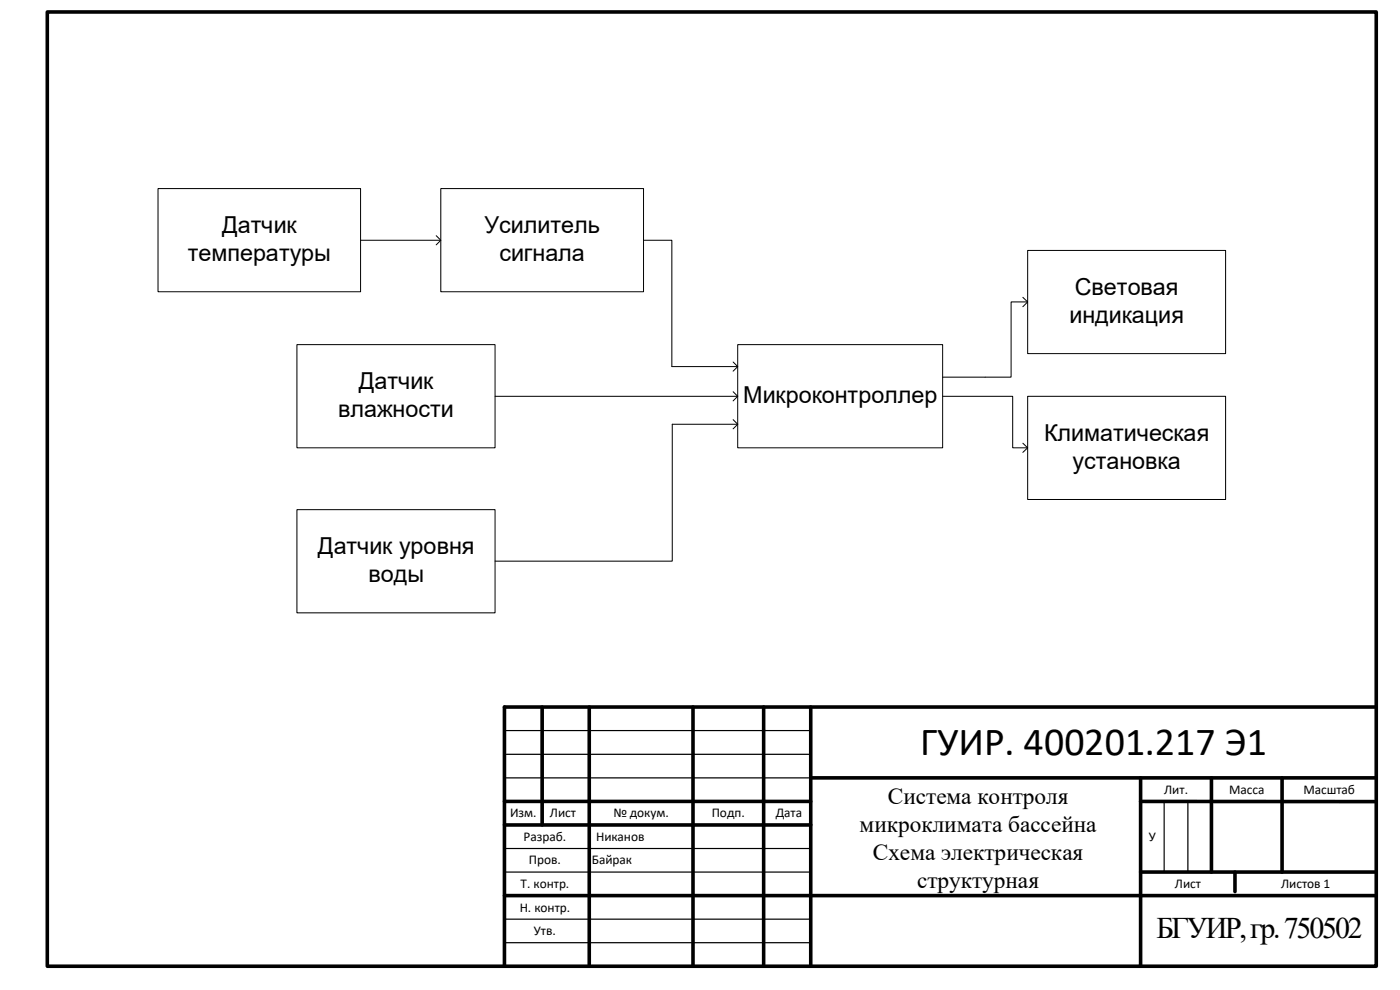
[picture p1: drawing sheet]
<svg xmlns="http://www.w3.org/2000/svg" width="297mm" height="210mm" viewBox="0 0 297 210" stroke-linecap="round" stroke-linejoin="round" font-family="sans-serif">
<g fill="none" stroke="#000" stroke-width=".76">
<path d="M10 2.5h282v202.5h-282zM115 150v25M125 150v55M147 150v55M162 150v55M172 150v55M292 150h-185v55M107 170h65M107 175h65M172 165h120M242 165v40M242 170l50 .1"/>
<path d="M257 165v20M272 165v20M107 190h184.9M242 185h50M262 185v4.1"/>
</g>
<path d="M107 155h65M107 165h65M107 160h65M247 170v15M252 170v15M107 200h65M107 185h65.1M107 195h65M107 180h65" fill="none" stroke="#000" stroke-width=".25"/>
<path d="M93.5 40h43v21.9h-43z" fill="#fff"/>
<path d="M93.5 40h43v21.9h-43z" fill="none" stroke="#000" stroke-width=".21"/>
<path d="M63 73.1h42v21.9h-42z" fill="#fff"/>
<path d="M63 73.1h42v21.9h-42z" fill="none" stroke="#000" stroke-width=".21"/>
<path d="M63 108.1h42v21.9h-42z" fill="#fff"/>
<path d="M63 108.1h42v21.9h-42z" fill="none" stroke="#000" stroke-width=".21"/>
<path d="M156.5 73.1h43.5v21.9h-43.5z" fill="#fff"/>
<path d="M136.5 51h6v26.8h14M155.5 76.8l1 1-1 .9M156.5 73.1h43.5v21.9h-43.5zM105 84.1h51.5M155.5 89l1 1-1 1M155.5 83.1l1 1-1 .9M156.5 90h-13.9v29h-37.6" fill="none" stroke="#000" stroke-width=".21"/>
<path d="M218 53.1h42v21.9h-42z" fill="#fff"/>
<path d="M218 53.1h42v21.9h-42zM217 63.1l1 1-1 1M218 64.1h-3.5v15.9h-14.5" fill="none" stroke="#000" stroke-width=".21"/>
<path d="M33.5 40h43v21.9h-43z" fill="#fff"/>
<path d="M33.5 40h43v21.9h-43zM76.5 51h17M92.5 50l1 1-1 .9" fill="none" stroke="#000" stroke-width=".21"/>
<path d="M218 84.1h42v21.9h-42z" fill="#fff"/>
<path d="M200 84.1h14.8v10.9h3.2M217 94l1 1-1 1M218 84.1h42v21.9h-42z" fill="none" stroke="#000" stroke-width=".21"/>
<text font-size="8.5" x="195.2" y="160.1">ГУИР. 400201.217 Э1</text>
<text font-size="6.3" x="245.4" y="198.9">БГУИР, гр. 750502</text>
<g font-size="5">
<text x="47.1" y="49.5">Датчик</text>
<text x="102.8" y="49.5">Усилитель</text>
<text x="39.9" y="55.4">температуры</text>
<text x="106" y="55.4">сигнала</text>
<text x="228" y="62.6">Световая</text>
<text x="226.9" y="68.5">индикация</text>
<text x="76.1" y="82.6">Датчик</text>
<text x="71.8" y="88.5">влажности</text>
<text x="157.7" y="85.6">Микроконтроллер</text>
<text x="221.5" y="93.6">Климатическая</text>
<text x="227.5" y="99.5">установка</text>
<text x="67.4" y="117.6">Датчик уровня</text>
<text x="78.1" y="123.5">воды</text>
<text x="188.3" y="170.6">Система контроля</text>
<text x="182.4" y="176.5">микроклимата бассейна</text>
<text x="185.2" y="182.5">Схема электрическая</text>
<text x="194.6" y="188.4">структурная</text>
</g>
<g font-size="2.8">
<text x="108.2" y="173.4">Изм.</text>
<text x="116.7" y="173.4">Лист</text>
<text x="130.1" y="173.4">№ докум.</text>
<text x="151" y="173.4">Подп.</text>
<text x="164.6" y="173.4">Дата</text>
<text x="247" y="168.4">Лит.</text>
<text x="260.8" y="168.4">Масса</text>
<text x="276.5" y="168.4">Масштаб</text>
<text x="111.1" y="178.3">Разраб.</text>
<text x="126.4" y="178.3">Никанов</text>
<text x="243.8" y="178.3">У</text>
<text x="112.2" y="183.3">Пров.</text>
<text x="125.6" y="183.3">Байрак</text>
<text x="110.4" y="188.4">Т. контр.</text>
<text x="249.3" y="188.4">Лист</text>
<text x="271.8" y="188.4">Листов 1</text>
<text x="110.3" y="193.4">Н. контр.</text>
<text x="113.3" y="198.4">Утв.</text>
</g>
</svg>
